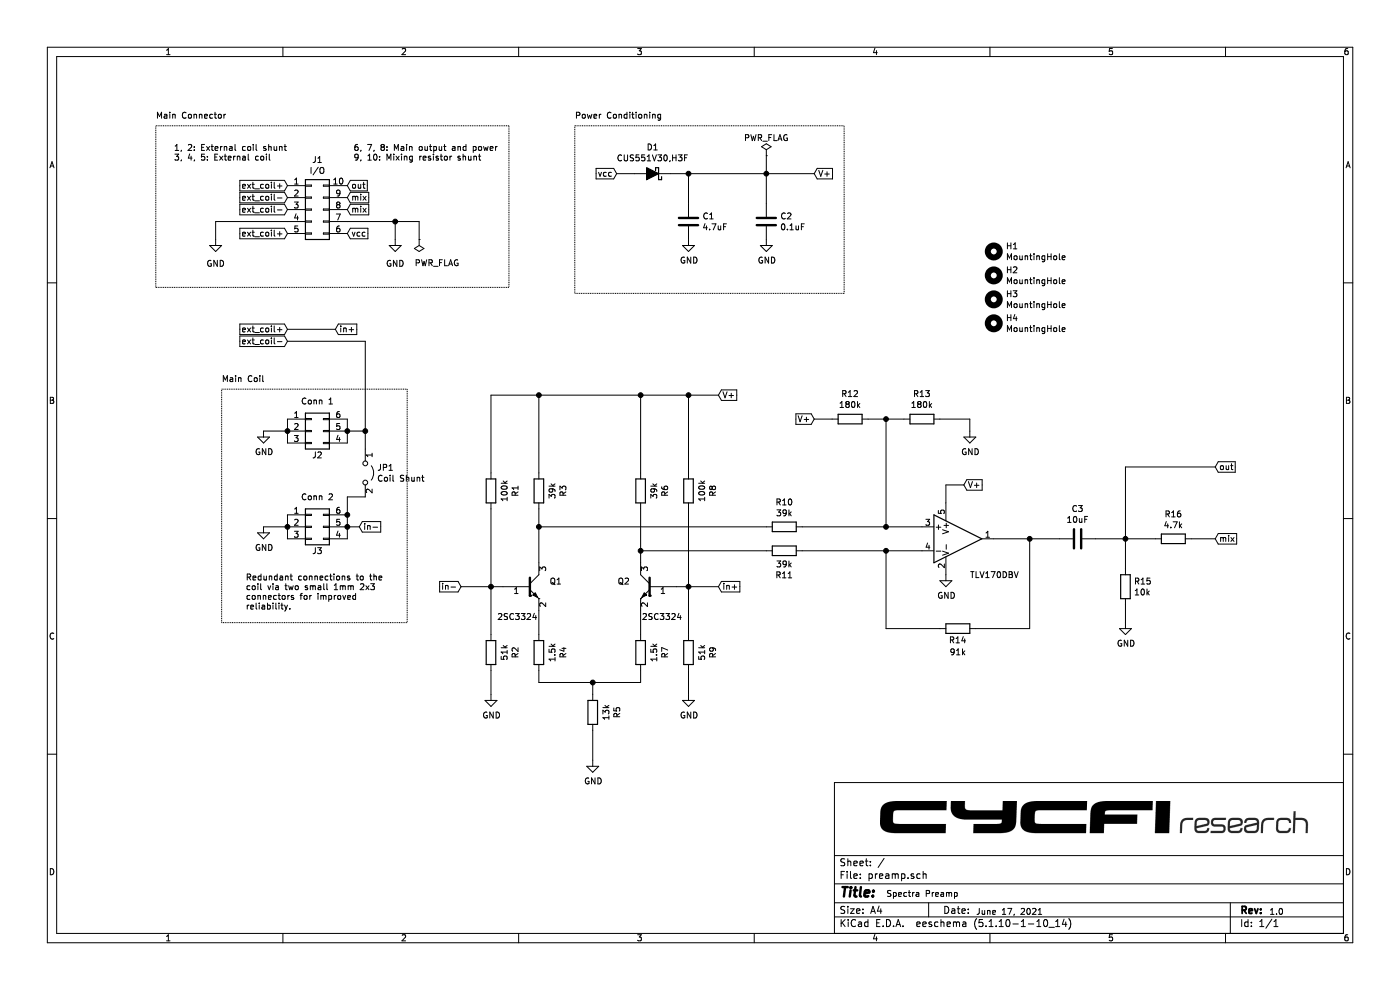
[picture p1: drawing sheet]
EESchema Schematic File Version 4
EELAYER 30 0
EELAYER END
$Descr A4 11693 8268
encoding utf-8
Sheet 1 1
Title ""
Date ""
Rev ""
Comp ""
Comment1 ""
Comment2 ""
Comment3 ""
Comment4 ""
$EndDescr
$Comp
L cycfi_library:TLV170DBV U1
U 1 1
P 8000 4500
F 0 "U1" H 8100 4300 50  0001 L CNN
F 1 "TLV170DBV" H 8100 4200 50  0000 L CNN
F 2 "Package_TO_SOT_SMD:SOT-23-5" H 7900 4300 50  0001 L CNN
F 3 "https://www.ti.com/lit/ds/symlink/tlv170.pdf" H 8000 4700 50  0001 C CNN
	1    8000 4500
	1    0    0    -1  
$EndComp
$Comp
L power:GND #PWR03
U 1 1
P 2200 4400
F 0 "#PWR03" H 2200 4150 50  0001 C CNN
F 1 "GND" H 2205 4227 50  0000 C CNN
F 2 "" H 2200 4400 50  0001 C CNN
F 3 "" H 2200 4400 50  0001 C CNN
	1    2200 4400
	1    0    0    -1  
$EndComp
$Comp
L power:GND #PWR011
U 1 1
P 8100 3600
F 0 "#PWR011" H 8100 3350 50  0001 C CNN
F 1 "GND" H 8105 3427 50  0000 C CNN
F 2 "" H 8100 3600 50  0001 C CNN
F 3 "" H 8100 3600 50  0001 C CNN
	1    8100 3600
	1    0    0    -1  
$EndComp
$Comp
L power:GND #PWR010
U 1 1
P 7900 4800
F 0 "#PWR010" H 7900 4550 50  0001 C CNN
F 1 "GND" H 7905 4627 50  0000 C CNN
F 2 "" H 7900 4800 50  0001 C CNN
F 3 "" H 7900 4800 50  0001 C CNN
	1    7900 4800
	1    0    0    -1  
$EndComp
$Comp
L Device:C C3
U 1 1
P 9000 4500
F 0 "C3" V 8748 4500 50  0000 C CNN
F 1 "10uF" V 8839 4500 50  0000 C CNN
F 2 "Capacitor_SMD:C_0603_1608Metric" H 9038 4350 50  0001 C CNN
F 3 "~" H 9000 4500 50  0001 C CNN
	1    9000 4500
	0    1    1    0   
$EndComp
$Comp
L Device:R R15
U 1 1
P 9400 4900
F 0 "R15" H 9470 4946 50  0000 L CNN
F 1 "10k" H 9470 4855 50  0000 L CNN
F 2 "Resistor_SMD:R_0402_1005Metric" V 9330 4900 50  0001 C CNN
F 3 "~" H 9400 4900 50  0001 C CNN
	1    9400 4900
	1    0    0    -1  
$EndComp
$Comp
L Device:R R16
U 1 1
P 9800 4500
F 0 "R16" V 9593 4500 50  0000 C CNN
F 1 "4.7k" V 9684 4500 50  0000 C CNN
F 2 "Resistor_SMD:R_0402_1005Metric" V 9730 4500 50  0001 C CNN
F 3 "~" H 9800 4500 50  0001 C CNN
	1    9800 4500
	0    1    1    0   
$EndComp
Text GLabel 10150 4500 2    50   Input ~ 0
mix
$Comp
L power:GND #PWR012
U 1 1
P 9400 5200
F 0 "#PWR012" H 9400 4950 50  0001 C CNN
F 1 "GND" H 9405 5027 50  0000 C CNN
F 2 "" H 9400 5200 50  0001 C CNN
F 3 "" H 9400 5200 50  0001 C CNN
	1    9400 5200
	1    0    0    -1  
$EndComp
$Comp
L power:GND #PWR02
U 1 1
P 2200 3600
F 0 "#PWR02" H 2200 3350 50  0001 C CNN
F 1 "GND" H 2205 3427 50  0000 C CNN
F 2 "" H 2200 3600 50  0001 C CNN
F 3 "" H 2200 3600 50  0001 C CNN
	1    2200 3600
	1    0    0    -1  
$EndComp
$Comp
L Device:R R10
U 1 1
P 6550 4400
F 0 "R10" V 6343 4400 50  0000 C CNN
F 1 "39k" V 6434 4400 50  0000 C CNN
F 2 "Resistor_SMD:R_0402_1005Metric" V 6480 4400 50  0001 C CNN
F 3 "~" H 6550 4400 50  0001 C CNN
	1    6550 4400
	0    1    1    0   
$EndComp
$Comp
L Device:R R11
U 1 1
P 6550 4600
F 0 "R11" V 6343 4600 50  0000 C CNN
F 1 "39k" V 6434 4600 50  0000 C CNN
F 2 "Resistor_SMD:R_0402_1005Metric" V 6480 4600 50  0001 C CNN
F 3 "~" H 6550 4600 50  0001 C CNN
	1    6550 4600
	0    -1   -1   0   
$EndComp
$Comp
L Device:R R14
U 1 1
P 8000 5250
F 0 "R14" V 7900 5250 50  0000 C CNN
F 1 "91k" V 7800 5250 50  0000 C CNN
F 2 "Resistor_SMD:R_0402_1005Metric" V 7930 5250 50  0001 C CNN
F 3 "~" H 8000 5250 50  0001 C CNN
	1    8000 5250
	0    -1   -1   0   
$EndComp
$Comp
L Device:R R12
U 1 1
P 7100 3500
F 0 "R12" V 7307 3500 50  0000 C CNN
F 1 "180k" V 7216 3500 50  0000 C CNN
F 2 "Resistor_SMD:R_0402_1005Metric" V 7030 3500 50  0001 C CNN
F 3 "~" H 7100 3500 50  0001 C CNN
	1    7100 3500
	0    -1   -1   0   
$EndComp
$Comp
L Device:R R13
U 1 1
P 7700 3500
F 0 "R13" V 7907 3500 50  0000 C CNN
F 1 "180k" V 7816 3500 50  0000 C CNN
F 2 "Resistor_SMD:R_0402_1005Metric" V 7630 3500 50  0001 C CNN
F 3 "~" H 7700 3500 50  0001 C CNN
	1    7700 3500
	0    -1   -1   0   
$EndComp
Text GLabel 6800 3500 0    50   Input ~ 0
V+
Text GLabel 8050 4050 2    50   Input ~ 0
V+
Text Notes 7400 7500 0    50   ~ 0
Spectra Preamp
Text Notes 8150 7650 0    50   ~ 0
June 17, 2021
Text Notes 10600 7650 0    50   ~ 0
1.0
Text Notes 1850 3200 0    50   ~ 0
Main Coil
$Comp
L power:PWR_FLAG #FLG02
U 1 1
P 6400 1300
F 0 "#FLG02" H 6400 1375 50  0001 C CNN
F 1 "PWR_FLAG" H 6400 1450 50  0000 C CNN
F 2 "" H 6400 1300 50  0001 C CNN
F 3 "~" H 6400 1300 50  0001 C CNN
	1    6400 1300
	1    0    0    -1  
$EndComp
Text GLabel 6800 1450 2    50   Input ~ 0
V+
$Comp
L power:GND #PWR07
U 1 1
P 5750 2000
F 0 "#PWR07" H 5750 1750 50  0001 C CNN
F 1 "GND" H 5755 1827 50  0000 C CNN
F 2 "" H 5750 2000 50  0001 C CNN
F 3 "" H 5750 2000 50  0001 C CNN
	1    5750 2000
	1    0    0    -1  
$EndComp
$Comp
L power:GND #PWR09
U 1 1
P 6400 2000
F 0 "#PWR09" H 6400 1750 50  0001 C CNN
F 1 "GND" H 6405 1827 50  0000 C CNN
F 2 "" H 6400 2000 50  0001 C CNN
F 3 "" H 6400 2000 50  0001 C CNN
	1    6400 2000
	1    0    0    -1  
$EndComp
$Comp
L Device:C C2
U 1 1
P 6400 1850
F 0 "C2" H 6515 1896 50  0000 L CNN
F 1 "0.1uF" H 6515 1805 50  0000 L CNN
F 2 "Capacitor_SMD:C_0402_1005Metric" H 6438 1700 50  0001 C CNN
F 3 "~" H 6400 1850 50  0001 C CNN
	1    6400 1850
	1    0    0    -1  
$EndComp
$Comp
L Device:C C1
U 1 1
P 5750 1850
F 0 "C1" H 5865 1896 50  0000 L CNN
F 1 "4.7uF" H 5865 1805 50  0000 L CNN
F 2 "Capacitor_SMD:C_0603_1608Metric" H 5788 1700 50  0001 C CNN
F 3 "~" H 5750 1850 50  0001 C CNN
	1    5750 1850
	1    0    0    -1  
$EndComp
Text GLabel 2400 2750 0    50   Input ~ 0
ext_coil+
Text GLabel 2400 2850 0    50   Input ~ 0
ext_coil-
Text GLabel 10150 3900 2    50   Input ~ 0
out
Text Notes 2950 1350 0    50   ~ 0
6, 7, 8: Main output and power\n9, 10: Mixing resistor shunt
Text Notes 1450 1350 0    50   ~ 0
1, 2: External coil shunt\n3, 4, 5: External coil\n
$Comp
L power:GND #PWR01
U 1 1
P 1800 2000
F 0 "#PWR01" H 1800 1750 50  0001 C CNN
F 1 "GND" H 1800 1800 50  0000 C CNN
F 2 "" H 1800 2000 50  0001 C CNN
F 3 "" H 1800 2000 50  0001 C CNN
	1    1800 2000
	1    0    0    -1  
$EndComp
Text GLabel 2900 1550 2    50   Input ~ 0
out
Text GLabel 2900 1650 2    50   Input ~ 0
mix
Text GLabel 2900 1750 2    50   Input ~ 0
mix
Text GLabel 2400 1950 0    50   Input ~ 0
ext_coil+
Text GLabel 2400 1750 0    50   Input ~ 0
ext_coil-
Text GLabel 2400 1650 0    50   Input ~ 0
ext_coil-
Text GLabel 2400 1550 0    50   Input ~ 0
ext_coil+
$Comp
L Connector_Generic:Conn_02x03_Counter_Clockwise J2
U 1 1
P 2600 3600
F 0 "J2" H 2650 3400 50  0000 C CNN
F 1 "Conn 1" H 2650 3850 50  0000 C CNN
F 2 "cycfi_library:pin_socket_2x3p_1.00mm_smd_vertical" H 2600 3600 50  0001 C CNN
F 3 "~" H 2600 3600 50  0001 C CNN
	1    2600 3600
	1    0    0    -1  
$EndComp
$Comp
L Connector_Generic:Conn_02x05_Counter_Clockwise J1
U 1 1
P 2600 1750
F 0 "J1" H 2650 2167 50  0000 C CNN
F 1 "I/O" H 2650 2076 50  0000 C CNN
F 2 "cycfi_library:pin_header_2x5p_2.54mm_smd_horizontal" H 2600 1750 50  0001 C CNN
F 3 "~" H 2600 1750 50  0001 C CNN
	1    2600 1750
	1    0    0    -1  
$EndComp
$Comp
L power:PWR_FLAG #FLG01
U 1 1
P 3500 2000
F 0 "#FLG01" H 3500 2075 50  0001 C CNN
F 1 "PWR_FLAG" H 3350 2200 50  0000 C CNN
F 2 "" H 3500 2000 50  0001 C CNN
F 3 "~" H 3500 2000 50  0001 C CNN
	1    3500 2000
	-1   0    0    1   
$EndComp
$Comp
L power:GND #PWR04
U 1 1
P 3300 2000
F 0 "#PWR04" H 3300 1750 50  0001 C CNN
F 1 "GND" H 3300 1800 50  0000 C CNN
F 2 "" H 3300 2000 50  0001 C CNN
F 3 "" H 3300 2000 50  0001 C CNN
	1    3300 2000
	1    0    0    -1  
$EndComp
$Comp
L Device:D_Schottky_ALT D1
U 1 1
P 5450 1450
F 0 "D1" H 5450 1233 50  0000 C CNN
F 1 "CUS551V30,H3F" H 5450 1324 50  0000 C CNN
F 2 "Diode_SMD:D_SOD-323" H 5450 1450 50  0001 C CNN
F 3 "~" H 5450 1450 50  0001 C CNN
	1    5450 1450
	-1   0    0    1   
$EndComp
$Comp
L Mechanical:MountingHole H4
U 1 1
P 8300 2700
F 0 "H4" H 8400 2746 50  0000 L CNN
F 1 "MountingHole" H 8400 2655 50  0000 L CNN
F 2 "cycfi_library:mounting_hole_st1.9" H 8300 2700 50  0001 C CNN
F 3 "~" H 8300 2700 50  0001 C CNN
	1    8300 2700
	1    0    0    -1  
$EndComp
$Comp
L Mechanical:MountingHole H3
U 1 1
P 8300 2500
F 0 "H3" H 8400 2546 50  0000 L CNN
F 1 "MountingHole" H 8400 2455 50  0000 L CNN
F 2 "cycfi_library:mounting_hole_st1.9" H 8300 2500 50  0001 C CNN
F 3 "~" H 8300 2500 50  0001 C CNN
	1    8300 2500
	1    0    0    -1  
$EndComp
$Comp
L Mechanical:MountingHole H2
U 1 1
P 8300 2300
F 0 "H2" H 8400 2346 50  0000 L CNN
F 1 "MountingHole" H 8400 2255 50  0000 L CNN
F 2 "cycfi_library:mounting_hole_st1.9" H 8300 2300 50  0001 C CNN
F 3 "~" H 8300 2300 50  0001 C CNN
	1    8300 2300
	1    0    0    -1  
$EndComp
$Comp
L Mechanical:MountingHole H1
U 1 1
P 8300 2100
F 0 "H1" H 8400 2146 50  0000 L CNN
F 1 "MountingHole" H 8400 2055 50  0000 L CNN
F 2 "cycfi_library:mounting_hole_st1.9" H 8300 2100 50  0001 C CNN
F 3 "~" H 8300 2100 50  0001 C CNN
	1    8300 2100
	1    0    0    -1  
$EndComp
$Comp
L Connector_Generic:Conn_02x03_Counter_Clockwise J3
U 1 1
P 2600 4400
F 0 "J3" H 2650 4200 50  0000 C CNN
F 1 "Conn 2" H 2650 4650 50  0000 C CNN
F 2 "cycfi_library:pin_socket_2x3p_1.00mm_smd_vertical" H 2600 4400 50  0001 C CNN
F 3 "~" H 2600 4400 50  0001 C CNN
	1    2600 4400
	1    0    0    -1  
$EndComp
$Comp
L cycfi_library:npn_bec Q1
U 1 1
P 4400 4900
F 0 "Q1" H 4588 4946 50  0000 L CNN
F 1 "2SC3324" H 4150 4650 50  0000 L CNN
F 2 "Package_TO_SOT_SMD:SOT-23" H 4600 5000 50  0001 C CNN
F 3 "~" H 4400 4900 50  0001 C CNN
	1    4400 4900
	1    0    0    -1  
$EndComp
$Comp
L cycfi_library:npn_bec Q2
U 1 1
P 5450 4900
F 0 "Q2" H 5638 4946 50  0000 L CNN
F 1 "2SC3324" H 5200 4650 50  0000 L CNN
F 2 "Package_TO_SOT_SMD:SOT-23" H 5650 5000 50  0001 C CNN
F 3 "~" H 5450 4900 50  0001 C CNN
	1    5450 4900
	-1   0    0    -1  
$EndComp
$Comp
L Device:R R3
U 1 1
P 4500 4100
F 0 "R3" V 4293 4100 50  0000 C CNN
F 1 "39k" V 4384 4100 50  0000 C CNN
F 2 "Resistor_SMD:R_0402_1005Metric" V 4430 4100 50  0001 C CNN
F 3 "~" H 4500 4100 50  0001 C CNN
	1    4500 4100
	-1   0    0    1   
$EndComp
$Comp
L Device:R R6
U 1 1
P 5350 4100
F 0 "R6" V 5143 4100 50  0000 C CNN
F 1 "39k" V 5234 4100 50  0000 C CNN
F 2 "Resistor_SMD:R_0402_1005Metric" V 5280 4100 50  0001 C CNN
F 3 "~" H 5350 4100 50  0001 C CNN
	1    5350 4100
	-1   0    0    1   
$EndComp
$Comp
L Device:R R1
U 1 1
P 4100 4100
F 0 "R1" V 3893 4100 50  0000 C CNN
F 1 "100k" V 3984 4100 50  0000 C CNN
F 2 "Resistor_SMD:R_0402_1005Metric" V 4030 4100 50  0001 C CNN
F 3 "~" H 4100 4100 50  0001 C CNN
	1    4100 4100
	-1   0    0    1   
$EndComp
$Comp
L Device:R R8
U 1 1
P 5750 4100
F 0 "R8" V 5543 4100 50  0000 C CNN
F 1 "100k" V 5634 4100 50  0000 C CNN
F 2 "Resistor_SMD:R_0402_1005Metric" V 5680 4100 50  0001 C CNN
F 3 "~" H 5750 4100 50  0001 C CNN
	1    5750 4100
	-1   0    0    1   
$EndComp
$Comp
L Device:R R2
U 1 1
P 4100 5450
F 0 "R2" V 3893 5450 50  0000 C CNN
F 1 "51k" V 3984 5450 50  0000 C CNN
F 2 "Resistor_SMD:R_0402_1005Metric" V 4030 5450 50  0001 C CNN
F 3 "~" H 4100 5450 50  0001 C CNN
	1    4100 5450
	-1   0    0    1   
$EndComp
$Comp
L Device:R R9
U 1 1
P 5750 5450
F 0 "R9" V 5543 5450 50  0000 C CNN
F 1 "51k" V 5634 5450 50  0000 C CNN
F 2 "Resistor_SMD:R_0402_1005Metric" V 5680 5450 50  0001 C CNN
F 3 "~" H 5750 5450 50  0001 C CNN
	1    5750 5450
	-1   0    0    1   
$EndComp
$Comp
L Device:R R4
U 1 1
P 4500 5450
F 0 "R4" V 4293 5450 50  0000 C CNN
F 1 "1.5k" V 4384 5450 50  0000 C CNN
F 2 "Resistor_SMD:R_0402_1005Metric" V 4430 5450 50  0001 C CNN
F 3 "~" H 4500 5450 50  0001 C CNN
	1    4500 5450
	-1   0    0    1   
$EndComp
$Comp
L Device:R R7
U 1 1
P 5350 5450
F 0 "R7" V 5143 5450 50  0000 C CNN
F 1 "1.5k" V 5234 5450 50  0000 C CNN
F 2 "Resistor_SMD:R_0402_1005Metric" V 5280 5450 50  0001 C CNN
F 3 "~" H 5350 5450 50  0001 C CNN
	1    5350 5450
	-1   0    0    1   
$EndComp
$Comp
L Device:R R5
U 1 1
P 4950 5950
F 0 "R5" V 4743 5950 50  0000 C CNN
F 1 "13k" V 4834 5950 50  0000 C CNN
F 2 "Resistor_SMD:R_0402_1005Metric" V 4880 5950 50  0001 C CNN
F 3 "~" H 4950 5950 50  0001 C CNN
	1    4950 5950
	-1   0    0    1   
$EndComp
$Comp
L power:GND #PWR06
U 1 1
P 4950 6350
F 0 "#PWR06" H 4950 6100 50  0001 C CNN
F 1 "GND" H 4955 6177 50  0000 C CNN
F 2 "" H 4950 6350 50  0001 C CNN
F 3 "" H 4950 6350 50  0001 C CNN
	1    4950 6350
	1    0    0    -1  
$EndComp
$Comp
L power:GND #PWR05
U 1 1
P 4100 5800
F 0 "#PWR05" H 4100 5550 50  0001 C CNN
F 1 "GND" H 4105 5627 50  0000 C CNN
F 2 "" H 4100 5800 50  0001 C CNN
F 3 "" H 4100 5800 50  0001 C CNN
	1    4100 5800
	1    0    0    -1  
$EndComp
$Comp
L power:GND #PWR08
U 1 1
P 5750 5800
F 0 "#PWR08" H 5750 5550 50  0001 C CNN
F 1 "GND" H 5755 5627 50  0000 C CNN
F 2 "" H 5750 5800 50  0001 C CNN
F 3 "" H 5750 5800 50  0001 C CNN
	1    5750 5800
	1    0    0    -1  
$EndComp
Text GLabel 6000 3300 2    50   Input ~ 0
V+
Text GLabel 6000 4900 2    50   Input ~ 0
in+
Text GLabel 3850 4900 0    50   Input ~ 0
in-
Text Notes 2050 5100 0    50   ~ 0
Redundant connections to the \ncoil via two small 1mm 2x3 \nconnectors for improved \nreliability.
Wire Wire Line
	6700 4600 7400 4600
Wire Wire Line
	7250 3500 7400 3500
Wire Wire Line
	7400 3500 7400 4400
Wire Wire Line
	7550 3500 7400 3500
Connection ~ 7400 3500
Wire Wire Line
	8100 3600 8100 3500
Wire Wire Line
	8100 3500 7850 3500
Wire Wire Line
	6700 4400 7400 4400
Connection ~ 7400 4400
Wire Wire Line
	7400 4400 7700 4400
Wire Wire Line
	7850 5250 7400 5250
Wire Wire Line
	7400 5250 7400 4600
Connection ~ 7400 4600
Wire Wire Line
	7400 4600 7700 4600
Wire Wire Line
	8150 5250 8600 5250
Wire Wire Line
	8600 5250 8600 4500
Wire Wire Line
	8600 4500 8300 4500
Wire Wire Line
	8850 4500 8600 4500
Connection ~ 8600 4500
Wire Wire Line
	6950 3500 6800 3500
Wire Wire Line
	9400 5050 9400 5200
Wire Wire Line
	9150 4500 9400 4500
Wire Wire Line
	9400 4750 9400 4500
Connection ~ 9400 4500
Wire Wire Line
	9400 4500 9650 4500
Wire Wire Line
	9400 3900 9400 4500
Wire Wire Line
	7900 4200 7900 4050
Wire Wire Line
	7900 4050 8050 4050
Wire Wire Line
	6400 1300 6400 1450
Wire Wire Line
	6400 1450 6800 1450
Connection ~ 6400 1450
Wire Wire Line
	6400 1700 6400 1450
Wire Wire Line
	5750 1450 6400 1450
Wire Wire Line
	5750 1700 5750 1450
Wire Wire Line
	9400 3900 10150 3900
Wire Wire Line
	9950 4500 10150 4500
Wire Wire Line
	3300 1850 2900 1850
Wire Wire Line
	3500 2000 3500 1850
Wire Wire Line
	3500 1850 3300 1850
Connection ~ 3300 1850
Wire Wire Line
	3300 2000 3300 1850
Wire Wire Line
	1800 1850 1800 2000
Wire Wire Line
	2400 1850 1800 1850
Wire Wire Line
	2400 3500 2400 3600
Wire Wire Line
	2400 3700 2400 3600
Connection ~ 2400 3600
Wire Wire Line
	2200 3600 2400 3600
Wire Wire Line
	2400 4300 2400 4400
Wire Wire Line
	2400 4500 2400 4400
Connection ~ 2400 4400
Wire Wire Line
	2200 4400 2400 4400
Wire Wire Line
	2900 4300 2900 4400
Wire Wire Line
	2900 4500 2900 4400
Connection ~ 2900 4400
Wire Wire Line
	2900 3500 2900 3600
Connection ~ 2900 3600
Wire Wire Line
	2900 3700 2900 3600
Wire Wire Line
	6000 3300 5750 3300
Wire Wire Line
	4100 3300 4100 3950
Wire Wire Line
	4500 3950 4500 3300
Connection ~ 4500 3300
Wire Wire Line
	4500 3300 4100 3300
Wire Wire Line
	5350 3950 5350 3300
Connection ~ 5350 3300
Wire Wire Line
	5750 3950 5750 3300
Connection ~ 5750 3300
Wire Wire Line
	5350 4250 5350 4600
Wire Wire Line
	5750 4250 5750 4900
Wire Wire Line
	5750 5800 5750 5600
Wire Wire Line
	5350 5600 5350 5700
Wire Wire Line
	4500 5700 4500 5600
Wire Wire Line
	4500 5300 4500 5100
Wire Wire Line
	5350 5300 5350 5100
Wire Wire Line
	5650 4900 5750 4900
Connection ~ 5750 4900
Wire Wire Line
	5750 4900 5750 5300
Wire Wire Line
	4200 4900 4100 4900
Connection ~ 4100 4900
Wire Wire Line
	4100 4900 4100 5300
Wire Wire Line
	4100 5600 4100 5800
Wire Wire Line
	4950 6100 4950 6350
Wire Wire Line
	6400 4600 5350 4600
Connection ~ 5350 4600
Wire Wire Line
	5350 4600 5350 4700
Wire Wire Line
	3850 4900 4100 4900
Wire Wire Line
	6000 4900 5750 4900
Wire Wire Line
	5350 3300 4500 3300
Wire Wire Line
	5350 3300 5750 3300
Wire Wire Line
	4500 5700 4950 5700
Wire Wire Line
	4950 5800 4950 5700
Connection ~ 4950 5700
Wire Wire Line
	4950 5700 5350 5700
Wire Wire Line
	2400 2750 2800 2750
Wire Wire Line
	3050 3600 2900 3600
Wire Wire Line
	3050 3600 3050 2850
Text GLabel 2800 2750 2    50   Input ~ 0
in+
Wire Wire Line
	3050 2850 2400 2850
Wire Wire Line
	4500 4250 4500 4400
Wire Wire Line
	6400 4400 4500 4400
Connection ~ 4500 4400
Wire Wire Line
	4500 4400 4500 4700
Wire Wire Line
	4100 4250 4100 4900
Text GLabel 3000 4400 2    50   Input ~ 0
in-
Wire Wire Line
	3000 4400 2900 4400
Text GLabel 5150 1450 0    50   Input ~ 0
vcc
Text GLabel 2900 1950 2    50   Input ~ 0
vcc
Wire Notes Line
	1300 1050 4250 1050
Wire Notes Line
	4250 1050 4250 2400
Wire Notes Line
	4250 2400 1300 2400
Wire Notes Line
	1300 2400 1300 1050
Wire Notes Line
	3400 3250 3400 5200
Wire Notes Line
	3400 5200 1850 5200
Wire Notes Line
	1850 5200 1850 3250
Wire Notes Line
	1850 3250 3400 3250
Text Notes 1300 1000 0    50   ~ 0
Main Connector
Wire Notes Line
	4800 1050 7050 1050
Wire Notes Line
	7050 1050 7050 2450
Wire Notes Line
	7050 2450 4800 2450
Wire Notes Line
	4800 2450 4800 1050
Text Notes 4800 1000 0    50   ~ 0
Power Conditioning
Wire Wire Line
	5600 1450 5750 1450
Connection ~ 5750 1450
Wire Wire Line
	5300 1450 5150 1450
$Comp
L Jumper:Jumper_2_Open JP1
U 1 1
P 3050 3950
F 0 "JP1" V 3004 4048 50  0000 L CNN
F 1 "Coil Shunt" V 3095 4048 50  0000 L CNN
F 2 "Jumper:SolderJumper-2_P1.3mm_Open_TrianglePad1.0x1.5mm" H 3050 3950 50  0001 C CNN
F 3 "~" H 3050 3950 50  0001 C CNN
	1    3050 3950
	0    1    1    0   
$EndComp
Wire Wire Line
	3050 3750 3050 3600
Connection ~ 3050 3600
Wire Wire Line
	3050 4150 2900 4150
Wire Wire Line
	2900 4150 2900 4300
Connection ~ 2900 4300
$EndSCHEMATC
